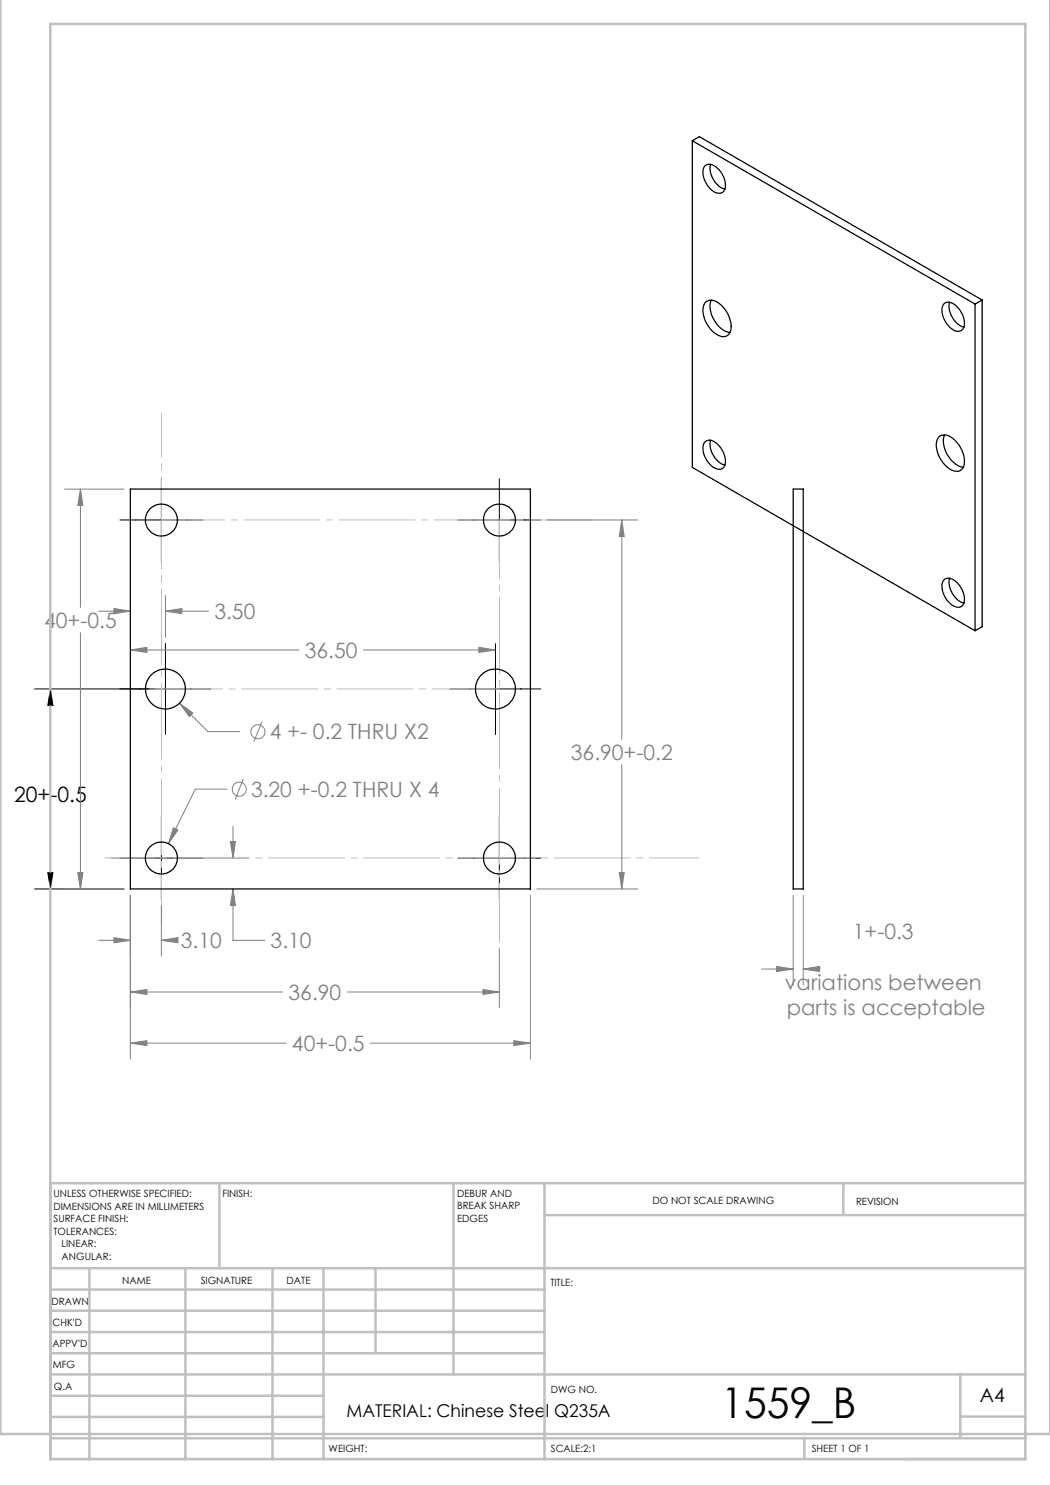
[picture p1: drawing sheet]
<svg xmlns="http://www.w3.org/2000/svg" width="210mm" height="297mm" viewBox="0 0 210 297" stroke-linecap="round" stroke-linejoin="round" font-family="sans-serif">
<g fill="none" stroke="#808080" stroke-width=".2">
<path d="M12.9 97.8h11.9M16.1 97.8l.5 3.3h-1zM16.1 97.8v23.7M33.1 119.1v8.4M109.4 104h18.1M124.4 104l.4 3.3h-.9zM124.4 104v43.9M16.1 126.5v51.3M19.7 122.2h6.4M22.8 121.7l3.3 .5-3.3 .5zM26.1 130l3.3-.5v1zM26.1 130h33.7"/>
<path d="M33.1 122.2l3.3-.5v1zM33.1 122.2h8.6M72.7 130h26.4M95.8 129.5l3.3 .5-3.3 .5zM35.9 140.6l2.7 2-.7 .7zM35.9 140.6l5.7 5.7h6.3M45.4 157.8h-6.3l-5.4 10.9M48.6 155.8l-1.5 4.1M52.4 144.4l-1.6 4M124.4 152.9v24.9M12.9 177.8h11.9M15.6 174.5h1l-.5 3.3z"/>
<path d="M22.2 171.6h27.6M26.1 179.1v32.7M34.7 165.6l.9 .4-1.9 2.7zM46.1 168.3h1l-.5 3.3zM46.6 177.8v10.3h6.4M46.6 165.3v6.3M46.6 177.8l.5 3.3h-1zM106.1 179.1v32.7M107.4 177.8h20.1M123.9 174.5h.9l-.4 3.3zM158.6 179.1v17.9M160.7 179.1v17.9"/>
<path d="M19.7 188.1h6.4M22.8 187.5l3.3 .6-3.3 .5zM26.1 198.4h30.4M26.1 198.4l3.3-.5v1zM32.3 188.1l3.3-.6v1.1zM32.3 188.1h2.7M32.3 181.1v10.1M69.4 198.4h30.5M96.6 197.9l3.3 .5-3.3 .5zM99.9 189.7v11.9M152.3 193.8h6.3M155.3 193.3l3.3 .5-3.3 .5z"/>
<path d="M160.7 193.8l3.2-.5v1zM160.7 193.8h.1M26.1 208.6l3.3-.5v1zM26.1 208.6h31.1M74.1 208.6h32M102.8 208.1l3.3 .5-3.3 .5z"/>
<circle cx="47.9" cy="157.8" r="1.41"/>
<circle cx="51.6" cy="146.4" r="1.41"/>
</g>
<g fill="none" stroke="#000" stroke-width=".2">
<path d="M32.3 95.7v16.6M99.9 95.7v16.6M24 104h16.6M91.6 104h16.6M10.1 137.8l.5 3.3h-1zM10.1 137.8v18.5M33.1 128.7v18.2M42.2 137.8h-35.3M90 137.8h18.2M99.1 128.7v18.2M6.9 177.8h17.9M9.6 174.5h1l-.5 3.3z"/>
<path d="M10.1 161.3v16.5M24 171.6h16.6M32.3 163.3v16.6M91.6 171.6h16.6M99.9 163.3v16.6"/>
</g>
<path d="M32.3 104v80.6M21 171.6h118.8" fill="none" stroke="#c0c0c0" stroke-width=".2" stroke-dasharray="15.2 1.3 1.3 1.3" stroke-dashoffset="5.4"/>
<path d="M32.3 104v-21.2" fill="none" stroke="#c0c0c0" stroke-width=".2" stroke-dasharray="15.2 1.3 1.3 1.3" stroke-dashoffset="6.5"/>
<path d="M99.9 104v84.4" fill="none" stroke="#c0c0c0" stroke-width=".2" stroke-dasharray="15.2 1.3 1.3 1.3" stroke-dashoffset="3.5"/>
<path d="M31 137.8h68.9" fill="none" stroke="#c0c0c0" stroke-width=".2" stroke-dasharray="15.2 1.3 1.3 1.3" stroke-dashoffset="1.8"/>
<path d="M32.3 104h86.2" fill="none" stroke="#c0c0c0" stroke-width=".2" stroke-dasharray="15.2 1.3 1.3 1.3" stroke-dashoffset="2.6"/>
<g fill="none" stroke="#c0c0c0" stroke-width=".5">
<path d="M.1 -.1v286.9h209.9v-286.9M10.1 4.8h195v287h-195zM43.9 236.6v17M90.7 236.6v38.3M108.9 236.6v55.3M168.7 236.6v6.3M205.1 236.6h-195v55.3M10.1 253.6h195M10.1 257.9h98.8M17.9 253.6v38.3M37.1 253.6v38.3M54.5 253.6v38.3"/>
<path d="M64.7 253.6v38.3M75.1 253.6v17M108.9 243h96.2M10.1 270.6h98.8M10.1 266.4h98.8M10.1 262.1h98.8M10.1 279.1h54.6M10.1 274.9h195M192.1 274.8v12.7M10.1 287.7h195M10.1 283.4h54.6M160.9 287.5v4.3"/>
<path d="M192.1 283.3h13"/>
</g>
<path d="M10.1 137.8l.5 3.3h-1zM9.6 174.5h1l-.5 3.3z" fill="#000"/>
<g fill="#808080">
<path d="M46.1 168.3h1l-.5 3.3zM46.6 177.8l.5 3.3h-1zM26.1 198.4l3.3-.5v1zM96.6 197.9l3.3 .5-3.3 .5z"/>
<path d="M16.1 97.8l.5 3.3h-1zM15.6 174.5h1l-.5 3.3zM26.1 208.6l3.3-.5v1zM102.8 208.1l3.3 .5-3.3 .5zM34.7 165.6l-1 3.1 1.9-2.7zM123.9 174.5h.9l-.4 3.3zM124.4 104l.4 3.3h-.9zM35.9 140.6l2 2.7 .7-.7zM32.3 188.1l3.3-.6v1.1zM22.8 187.5l3.3 .6-3.3 .5zM33.1 122.2l3.3-.5v1zM22.8 121.7l3.3 .5-3.3 .5zM26.1 130l3.3-.5v1zM95.8 129.5l3.3 .5-3.3 .5zM160.7 193.8l3.2-.5v1zM155.3 193.3l3.3 .5-3.3 .5z"/>
</g>
<g fill="none" stroke="#000" stroke-width=".25">
<path d="M138.5 28.1l56.5 32.7M138.5 28.1l1.4-.8 56.5 32.7M138.5 28.1v65.4l56.5 32.6M141 33.2a1.87 1.87 0 0 1 2.5 .5 4.3 4.3 0 0 1 1.4 4.4 1.53 1.53 0 0 1-2.4 0 4.4 4.4 0 0 1-1.7-4.7zM142.1 32.9a4.5 4.5 0 0 0 2.9 4.9M141.1 60.4a2.1 2.1 0 0 1 2.8 .3 5.8 5.8 0 0 1 2.2 5.4 1.6 1.6 0 0 1-2.6 .9 5.7 5.7 0 0 1-2.7-6zM142.2 60a5.5 5.5 0 0 0 2.7 6.2l1.1 .3M188.8 60.7a1.87 1.87 0 0 1 2.5 .6 4.3 4.3 0 0 1 1.4 4.4 1.47 1.47 0 0 1-2.4 0 4.4 4.4 0 0 1-1.7-4.7zM189.9 60.5a4.6 4.6 0 0 0 2.9 4.9M195 60.8v65.3M196.4 60v65.3l-1.4 .8M196.4 60l-1.4 .8"/>
<path d="M26.1 97.8h80v80h-80zM141 88.4a1.81 1.81 0 0 1 2.5 .5 4.4 4.4 0 0 1 1.4 4.4 1.53 1.53 0 0 1-2.4 0 4.4 4.4 0 0 1-1.7-4.7zM142.1 88a4.6 4.6 0 0 0 2.9 5M158.6 97.8h2.1v80h-2.1zM187.8 87.4a2.1 2.1 0 0 1 2.8 .3 5.6 5.6 0 0 1 2.1 5.7 1.61 1.61 0 0 1-2.5 .5 5.7 5.7 0 0 1-2.8-5.9zM188.9 87a5.5 5.5 0 0 0 2.7 6.1l1.1 .3M188.8 116a1.9 1.9 0 0 1 2.5 .4 4.4 4.4 0 0 1 1.4 4.5 1.53 1.53 0 0 1-2.4 0 4.4 4.4 0 0 1-1.7-4.7zM189.9 115.6a4.5 4.5 0 0 0 2.9 5"/>
<circle cx="32.3" cy="104" r="3.2"/>
<circle cx="99.9" cy="104" r="3.2"/>
<circle cx="33.1" cy="137.8" r="4"/>
<circle cx="99.1" cy="137.8" r="4"/>
<circle cx="32.3" cy="171.6" r="3.2"/>
<circle cx="99.9" cy="171.6" r="3.2"/>
</g>
<text font-size="8.5" x="144.3" y="283.5">1559_B</text>
<g font-size="4.2" fill="#808080">
<text x="8.8" y="125.6">40+-0.5</text>
<text x="42.9" y="123.8">3.50</text>
<text x="61" y="131.6">36.50</text>
<text x="53.9" y="147.9">4 +- 0.2 THRU X2</text>
<text x="114.2" y="152">36.90+-0.2</text>
<text x="50.2" y="159.4">3.20 +-0.2 THRU X 4</text>
<text x="36.2" y="189.6">3.10</text>
<text x="54.1" y="189.6">3.10</text>
<text x="170.6" y="187.8">1+-0.3</text>
<text x="157" y="197.9">variations between</text>
<text x="57.7" y="200">36.90</text>
<text x="157.3" y="202.9">parts is acceptable</text>
<text x="58.4" y="210.2">40+-0.5</text>
</g>
<text font-size="4.2" x="2.8" y="160.4">20+-0.5</text>
<text font-size="3.9" x="196" y="280.4">A4</text>
<text font-size="3.5" x="69.3" y="283.4">MATERIAL: Chinese Steel Q235A</text>
<g font-size="2">
<text x="10.7" y="239.5">UNLESS OTHERWISE SPECIFIED:</text>
<text x="44.5" y="239.5">FINISH:</text>
<text x="91.4" y="239.4">DEBUR AND</text>
<text x="10.7" y="242">DIMENSIONS ARE IN MILLIMETERS</text>
<text x="10.7" y="244.5">SURFACE FINISH:</text>
<text x="91.4" y="241.9">BREAK SHARP</text>
<text x="91.4" y="244.4">EDGES</text>
<text x="130.5" y="240.8">DO NOT SCALE DRAWING</text>
<text x="171.2" y="241">REVISION</text>
<text x="10.7" y="247">TOLERANCES:</text>
<text x="12.3" y="249.5">LINEAR:</text>
<text x="12.3" y="252">ANGULAR:</text>
<text x="24.4" y="256.9">NAME</text>
<text x="40.1" y="256.8">SIGNATURE</text>
<text x="57.3" y="256.8">DATE</text>
<text x="110.1" y="257.1">TITLE:</text>
<text x="10.3" y="260.9">DRAWN</text>
<text x="10.5" y="269.3">APPV'D</text>
<text x="10.5" y="265.2">CHK'D</text>
<text x="10.6" y="273.6">MFG</text>
<text x="10.8" y="278">Q.A</text>
<text x="110.2" y="278.5">DWG NO.</text>
<text x="65.7" y="290.4">WEIGHT:</text>
<text x="110.2" y="290.5">SCALE:2:1</text>
<text x="162.4" y="290.4">SHEET 1 OF 1</text>
</g>
</svg>
